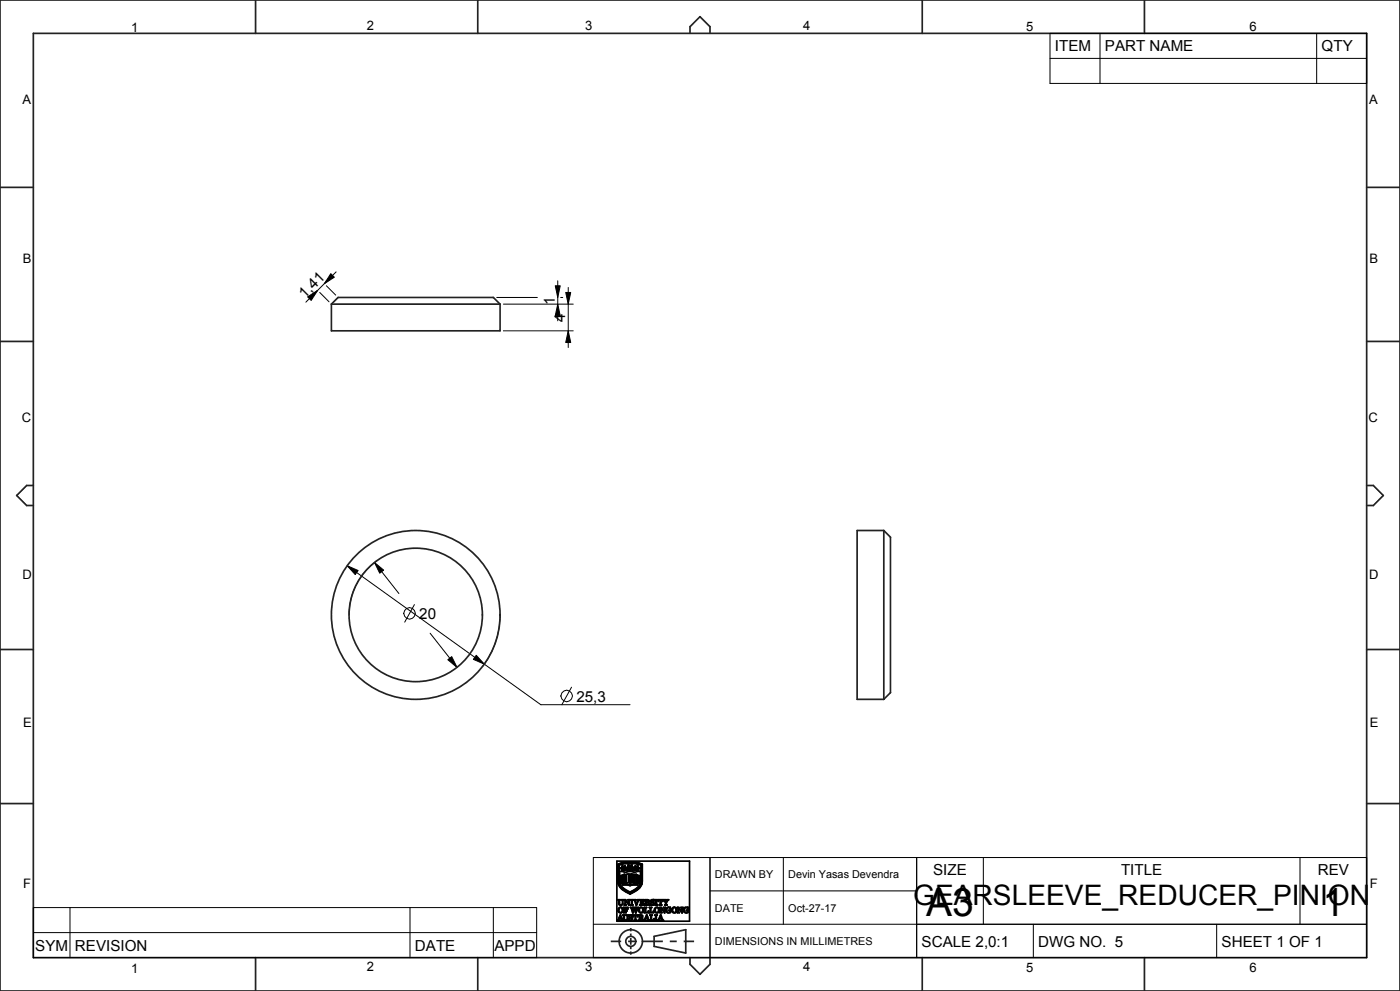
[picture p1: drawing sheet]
<svg xmlns="http://www.w3.org/2000/svg" width="420mm" height="297mm" viewBox="0 0 420 297" stroke-linecap="round" stroke-linejoin="round" font-family="sans-serif">
<g fill="none" stroke="#000" stroke-width=".51">
<path d="M185.1 258.1h21.8v18h-21.8zM185.3 259l1.5-.5 1.8-.2 2.2 .2 1.9 .5-.1 5.6-.3 1-.9 .9-2.4 1.4-1.8-.9-1.1-1-.7-1.6zM185.4 259.1l1.7-.5 2.1-.2 2 .2 1.4 .5v5.4l-.4 1.1-.9 .9-2.3 1.3-1.8-1-1.1-.9-.6-1.6zM185.6 259.2l1.5-.5 1.7-.1 2 .1 1.7 .5-.2 5.8-.8 1.2-1.9 1.2a1.1 1.1 0 0 1-1.6-.2l-1.6-1.1-.7-1.2zM185.8 259.3l1.4-.4 1.8-.1 1.8 .1 1.5 .4-.2 5.7-.9 1.2-2.1 1.3-2.2-1.3-1-1.2zM186.6 259.5l.4 .4 .5-.4-.2 .7 .3 .6-.5-.2-.6 .3 .2-.5-.5-.2 .5-.2zM186.7 259.6l.1 .4zM187.3 259.7l.1-.1-.2 .3zM188.4 259.2l.5 .1 .1 .4 .2-.4 .4-.1-.1 .6 .6 .2-.3 .3h-.5l-.3 .7-.3-.7-.7-.3 .6-.2zM188.6 259.4l.3 .3zM189.2 259.4h.3l-.3 .3zM189.5 259.9l.5 .1z"/>
<path d="M190.6 259.6l.3 .3zM191 259.9l-.5-.4v.4l.2 .3-.3 .6 .6-.2 .2 .3h.4l-.3-.5M191 259.9h.1M191 259.9l.4-.4v.6l.5 .1-.6 .2M191.4 259.6l-.2 .4zM185.4 269.6h.7l-.2 .2v1.1l.4 .3 .4-.3v-1l-.2-.3h.6l-.2 .2-.2 1.3-.5 .2-.5-.2-.1-1.3zM185.8 273.2h.1M185.9 272.1l.4-.1 .3 .3 .1 .8-.3 .4-.6-.3zM185.9 261.2l1.8 .2 1.4-.2 1.2 .2 1.8-.2v3.2l-.5 1.1-.9 .9-1.7 .9-1.9-1.1-.7-.7-.4-.9zM186.1 274.5v.1a.3 .3 0 0 1 .2 .3 .3 .3 0 0 1-.4 .3zM186.1 274.2l.9 1.6h-.8l.3-.1-.2-.5h-.5l-.2 .5 .2 .1h-.5zM186.3 260.2h.1"/>
<path d="M186.3 260.2l.3-.1zM186.3 264.5h.2zM186.3 262.6l.2 .1zM186.3 263.3l.4 .3-.2 .3-.3-.3zM186.3 262.4l.4 .2-.3 .4-.2-.3zM186.3 264.2l.4 .2-.3 .4-.2-.3zM186.7 260.6l.1-.1-.2 .3zM186.8 262.2h.2l-.1 2.9 2.1 .2 2.2-.2v-2.6l-.1 2.5-.1-2.8h.3v2.1a.68 .68 0 0 1-.1 .9 .68 .68 0 0 1-.9 0l-1.3 .2-2.2-.2zM186.8 274.2h.7l-.2 .2v1l.5 .4 .4-.4v-.9l-.3-.3h.6l-.2 .2-.2 1.3-.5 .2-.4-.2-.1-1.3zM186.9 260.5l.4-.3-.1 .2zM187.1 260.6h.1M187.1 271.9h1.3v.5l-.4-.4a.34 .34 0 0 0-.5 .3 .34 .34 0 0 0 .4 .4l.2-.3v.7l-.5-.3v.6l.2 .2h-.7l.2-.3v-1.2z"/>
<path d="M187.2 262.1l-.1 2.7zM187.3 269.6h.4l.9 1.3v-1l-.2-.3h.6l-.3 .3v1.4l-1.1-1.4v1.1l.3 .3h-.6l.2-.3v-1.1zM187.3 262l1.6 .1v.1l-.3-.1 .3 .2v.2l-.3-.1 .3 .2v.2l-.3-.1 .3 .3h-.3l.3 .3-.3-.1 .3 .2v.2l-.3-.1 .3 .2-.3 .1 .3 .3h-.3l.3 .1v.2l-.3-.1 .3 .4h-1.6zM187.4 264.1l.3 .1M187.4 264.1l.1 .1M187.4 262.8h.5zM187.4 264.4h.5zM187.4 263.9h.5zM187.4 262.5h.5zM187.4 263.6h.5zM187.4 263.1h.5zM187.4 262.2h.5z"/>
<path d="M187.5 264.2h.1M187.5 263.4h.3M187.5 260.2l.9 .8-.7-.3zM187.7 264.2h-.2M187.7 264.2h.2h-.4M187.8 263.3l-.3 .1M187.8 263.3h.1M187.8 263.3v.1M188.1 260l.4-.1zM188.7 263.5h.1M188.8 260.2l.5 .1-.4 .1zM188.8 274.3l.9-.1v.4l-.4-.3-.4 .2 .8 .7-.3 .6-.8 .1v-.5l.5 .4 .5-.3-.9-.6z"/>
<path d="M189.1 262.1l1.7-.1v2.6l-1.7 .1zM189.2 269.6h.7l-.2 .2v1.2l.2 .3h-.7l.2-.3v-1.2zM189.4 263l.9 .1zM189.4 262.2l.9 .1zM189.4 263.5l.9 .2zM189.4 262.7l.9 .1zM189.4 262.7h.1M189.4 263.8l.9 .1zM189.4 264l.9 .2zM189.4 263.8h.1M189.4 263.2l.8 .2M189.4 263.2v.1"/>
<path d="M189.4 262.4l.9 .2zM189.4 263.3l.9 .1M189.4 264.3l.9 .2zM190 274.2h1.3v.5l-.5-.4v1.4l.2 .1h-.8l.3-.1v-1.4l-.6 .4zM190.1 269.6h.7l-.2 .2 .4 1.2 .4-1.1-.2-.3h.6l-.8 1.7zM190.2 262.6h.1M190.2 264.4h.1M190.2 263.4h.1M190.3 272.5l-.5 1.1-.7-1.7h.7l-.2 .2 .3 1.1 .4-.9-.3-.4h.7l-.2 .2 .3 1.1 .1-.4M190.3 272.5h.1M190.3 272.5l.5 1.1 .7-1.7h-.6l.2 .2-.1 .6M190.4 260.2h.1l-.1 .4-.7 .4z"/>
<path d="M190.8 260.2l.3 .3zM190.8 260.2h.1M190.9 271.3h.1M190.9 262.1l.1 2.7zM190.9 260.1l.3 .3zM190.9 272.8h.1M191.1 265h.1M191.2 260.5l.3 .3zM191.3 260.4h.1M191.4 263.5l.4-.1a.25 .25 0 0 1 .1 .3 .25 .25 0 0 1-.3 .1l.1-.2zM191.4 264.4l.4-.1v.5h-.2l.1-.2zM191.4 262.6l.4-.2v.6h-.2l.1-.3z"/>
<path d="M191.4 260.1l.4 .1zM191.5 274.2l1.3 .2v.4l-.4 .2 .3 .2 .4 .7-.4-.1-.2-.6-.3-.1h-.2v.6l.3 .1h-.8l.3-.1v-1.3zM191.8 262.4h.1M191.9 269.6h1.3v.5l-.5-.4a.32 .32 0 0 0-.3 .3 .32 .32 0 0 0 .2 .4l.3-.3v.6l-.2-.2h-.3a.44 .44 0 0 0 .1 .5 .44 .44 0 0 0 .5 .1l.3-.3v.5h-1.4l.3-.5-.1-1zM192 272.1l.5-.1 .3 .3v.8l-.3 .4-.6-.4zM192 274.3l.5 .1v.5l-.5 .1zM193.3 271.9h.7l-.3 .2v1.4l.6-.1 .3-.4v.6h-1.4l.3-.2v-1.3zM193.7 271.1l-.2 .2h.7l-.2-.2M193.7 271.1v-1.3l-.2-.2 1 .1 .3 .4-.4 .3 .3 .2 .3 .7-.4-.1-.3-.7h-.4v.6M193.7 271.1h.1M193.9 269.7l.6 .1-.1 .5-.5 .1zM193.9 271.1h.1"/>
<path d="M194 274.5v.3a.24 .24 0 0 1 .1 .4 .24 .24 0 0 1-.4-.1zM194 274.2l.9 1.6h-.8l.2-.1-.1-.5h-.5l-.2 .5 .2 .1h-.5zM194.8 271.9h.7l-.2 .2v1.4l.5-.1 .3-.4a.5 .5 0 0 1-.2 .6 .5 .5 0 0 1-.6 0h-.5l.2-.4v-1.1zM194.9 274.2h.8l-.2 .2v1.4l.5-.1 .2-.4 .1 .5h-1.3l.2-.1v-1.3zM195.3 269.8l.9-.2v.5l-.4-.4-.4 .2 .8 .7-.2 .6-.8 .1v-.5l.5 .4 .4-.3-.9-.6zM196.4 274.2h.8l-.3 .2v1.3l.3 .1h-.8l.3-.1v-1.3zM196.5 269.6h.7l-.2 .2v1.2l.2 .3h-.7l.3-.2v-1.2zM196.8 272.1l.4-.1 .3 .3v.7l-.2 .5h-.4l-.3-.3zM197.5 269.6h.8a.4 .4 0 0 1 .5 .1 .4 .4 0 0 1 .1 .4l-.6-.4v1.4l.2 .2h-.7l.2-.2v-1.4l-.5 .4zM198 271.9a1.64 1.64 0 0 1 1.2 1.2l.1 .1v-1l-.3-.3h.7l-.3 .3v1.4l-1.1-1.4v1.1l.3 .3h-.6l.2-.5v-1zM198.1 274.5l.3 .7h-.5zM198.2 274.2l.8 1.6h-.7l.2-.1-.1-.5h-.5l-.2 .5 .2 .1h-.5z"/>
<path d="M199 269.6h.7l-.2 .2 .1 .3a.27 .27 0 0 0 .4 .2 .27 .27 0 0 0 .2-.4l-.2-.3h.6l-.7 1v.5l.3 .2h-.8l.3-.2v-.5zM200 272.1l1.1-.2v.5l-.4-.4-.4 .1-.3 .7 .2 .5 .4 .2 .3-.1v-.5l-.2-.1h.6l-.2 .7-.6 .1-.6-.3-.2-.6zM202 272.1l.4-.1 .3 .3 .1 .8-.4 .4-.6-.3zM203.2 271.9a1.51 1.51 0 0 1 1.3 1.2l.1-.9-.3-.3h.6l-.2 .3v1.4l-1.2-1.4 .1 1.1 .2 .3h-.6l.2-.7v-.8zM205.3 272.1l1.1-.2v.5l-.7-.4-.4 .8 .2 .5 .4 .2 .3-.1v-.5l-.3-.1h.7l-.2 .7-.6 .1-.6-.3-.2-.6z"/>
<circle cx="189" cy="260" r=".16"/>
<circle cx="186.2" cy="272.8" r=".83"/>
<circle cx="186.4" cy="263.6" r=".1"/>
<circle cx="187" cy="260.2" r=".17"/>
<circle cx="192.3" cy="272.8" r=".82"/>
<circle cx="197" cy="272.7" r=".82"/>
<circle cx="202.3" cy="272.7" r=".82"/>
</g>
<path d="M92.3 89l3-2-1.9 3zM99.2 82l1.1 1.1-3 1.9zM167.3 91.2l.8 3.5h-1.5zM166.6 85.7h1.5l-.8 3.5zM170.5 99.2l.7 3.5h-1.5zM169.7 87.7h1.5l-.7 3.5zM104.2 169.5l3.2 1.5-.8 1.2zM112.3 168.6l2.8 2.3-1.2 .9zM142.9 196.4l2.4 2.6-3.3-1.4zM134.3 197.7l1.2-.9 1.6 3.2z" fill="#000"/>
<g fill="none" stroke="#000" stroke-width=".3">
<path d="M315 10h95v15h-95zM315 17.5h95M330 10v15M395 10v15M92.3 89l3-2-1.9 3zM95.9 87.6l2.8 2.8M97.9 85.6l2.8 2.8M99.2 82l1.1 1.1-3 1.9zM100.8 81.5l-9 9.1M149 89.2h12.2M151 99.2h21M151 91.2h21"/>
<path d="M166.6 85.7h1.5l-.8 3.5zM167.3 91.2l.8 3.5h-1.5zM167.3 84.2v12M168.2 89.2h.6M169.7 87.7h1.5l-.7 3.5zM170.5 99.2l.7 3.5h-1.5zM170.5 86.2v18M104.2 169.5l3.2 1.5-.8 1.2zM104.2 169.5l58.1 41.7h26.7M112.3 168.6l2.8 2.3-1.2 .9zM112.3 168.6l7.4 9.3M113.1 168a20 20 0 0 0-8.4 16.3"/>
<path d="M124.3 181.2l-2.9 5.3M129 189.8l8.1 10.2M134.3 197.7l1.2-.9 1.6 3.2zM142.9 196.4l2.4 2.6-3.3-1.4zM150 184.3a25.3 25.3 0 0 1-5.3 15.5M171.5 206l-3 5.2M178 257h232v30h-232zM213 257v30M235 257v20M275 257v30M295 257v20M390 257v20"/>
<path d="M10 272h151v15h-151zM10 279.5h151M21 272v15M123 272v15M148 272v15M178 277h232M213 267h62M310 277v10M365 277v10"/>
<circle cx="122.8" cy="183.8" r="1.72"/>
<circle cx="170" cy="208.6" r="1.72"/>
</g>
<g fill="none" stroke="#222226" stroke-width=".51">
<path d="M0 0h420v297h-420zM10 10h400v277h-400zM76.7 0v10M143.3 0v10M207 10v-2l3-3 3 3v2M276.7 0v10M343.3 0v10M0 56.2h10M410 56.2h10M99.4 91.2v8M99.4 91.2l2-2h46.6l2 2M99.4 91.2h50.6"/>
<path d="M150 91.2v8M0 102.3h10M410 102.3h10M10 145.5h-2l-3 3 3 3h2M265.1 159l2 2v46.6l-2 2zM410 145.5h2l3 3-3 3h-2M0 194.7h10M410 194.7h10M0 240.8h10M410 240.8h10M189.2 278.1v1M189.2 279.8v.7"/>
<path d="M76.7 287v10M143.3 287v10M183.2 282.1h3.2M188.4 282.1h2.1M189.2 281.1v2M189.2 283.8v.7M189.2 285.1v1M192.6 282.1h6.3M196.2 280.6l9.5-2v7l-9.5-2zM200.9 282.1h2.1M205.1 282.1h3.1M207 287v2l3 3 3-3v-2"/>
<path d="M276.7 287v10M343.3 287v10"/>
<circle cx="189.2" cy="282.1" r="3.5"/>
<circle cx="189.2" cy="282.1" r="1.5"/>
</g>
<!-- layer: 02___PRT_ALL_AXES -->
<g fill="none" stroke="#222226" stroke-width=".51">
<path d="M99.4 99.2h50.6M265.1 159h-8v50.6h8"/>
<circle cx="124.7" cy="184.3" r="25.3"/>
<circle cx="124.7" cy="184.3" r="20"/>
</g>
<g font-size="11.7">
<text x="277.8" y="274.5">A3</text>
<text x="396.7" y="274.4">1</text>
</g>
<text font-size="8.5" x="273.9" y="271.3">GEARSLEEVE_REDUCER_PINION</text>
<g font-size="4.6">
<text x="316.5" y="15.3">ITEM</text>
<text x="331.5" y="15.3">PART NAME</text>
<text x="396.5" y="15.3">QTY</text>
<text x="91.5" y="89.6" transform="rotate(-45 91.5 89.6)">1,41</text>
<text x="166.4" y="91.5" transform="rotate(-90 166.4 91.5)">1</text>
<text x="169.6" y="96.6" transform="rotate(-90 169.6 96.6)">4</text>
<text x="125.8" y="185.6">20</text>
<text x="172.9" y="210.3">25,3</text>
<text x="279.9" y="262.3">SIZE</text>
<text x="336.3" y="262.3">TITLE</text>
<text x="395.3" y="262.3">REV</text>
<text x="10.6" y="285">SYM</text>
<text x="22.5" y="285">REVISION</text>
<text x="124.5" y="285">DATE</text>
<text x="148.3" y="285">APPD</text>
<text x="276.5" y="283.8">SCALE 2,0:1</text>
<text x="311.5" y="283.8">DWG NO. 5</text>
<text x="366.5" y="283.8">SHEET 1 OF 1</text>
</g>
<g font-size="3.9">
<text x="39.4" y="9.7">1</text>
<text x="110.1" y="9.1">2</text>
<text x="175.6" y="9.1">3</text>
<text x="240.9" y="9">4</text>
<text x="307.8" y="9.3">5</text>
<text x="374.8" y="9.3">6</text>
<text x="6.8" y="31.1">A</text>
<text x="410.8" y="31.1">A</text>
<text x="6.8" y="78.9">B</text>
<text x="410.8" y="78.9">B</text>
<text x="6.6" y="126.5">C</text>
<text x="410.6" y="126.5">C</text>
<text x="6.8" y="173.5">D</text>
<text x="410.8" y="173.5">D</text>
<text x="6.9" y="217.9">E</text>
<text x="410.9" y="217.9">E</text>
<text x="7" y="266.3">F</text>
<text x="411" y="266.3">F</text>
<text x="39.4" y="291.7">1</text>
<text x="110.1" y="291.1">2</text>
<text x="175.6" y="291.1">3</text>
<text x="240.9" y="291">4</text>
<text x="307.8" y="291.3">5</text>
<text x="374.8" y="291.3">6</text>
</g>
<g font-size="3.3">
<text x="214.5" y="263.3">DRAWN BY</text>
<text x="236.5" y="263.3">Devin Yasas Devendra</text>
<text x="214.5" y="273.3">DATE</text>
<text x="236.5" y="273.3">Oct-27-17</text>
<text x="214.5" y="283.3">DIMENSIONS IN MILLIMETRES</text>
</g>
</svg>
